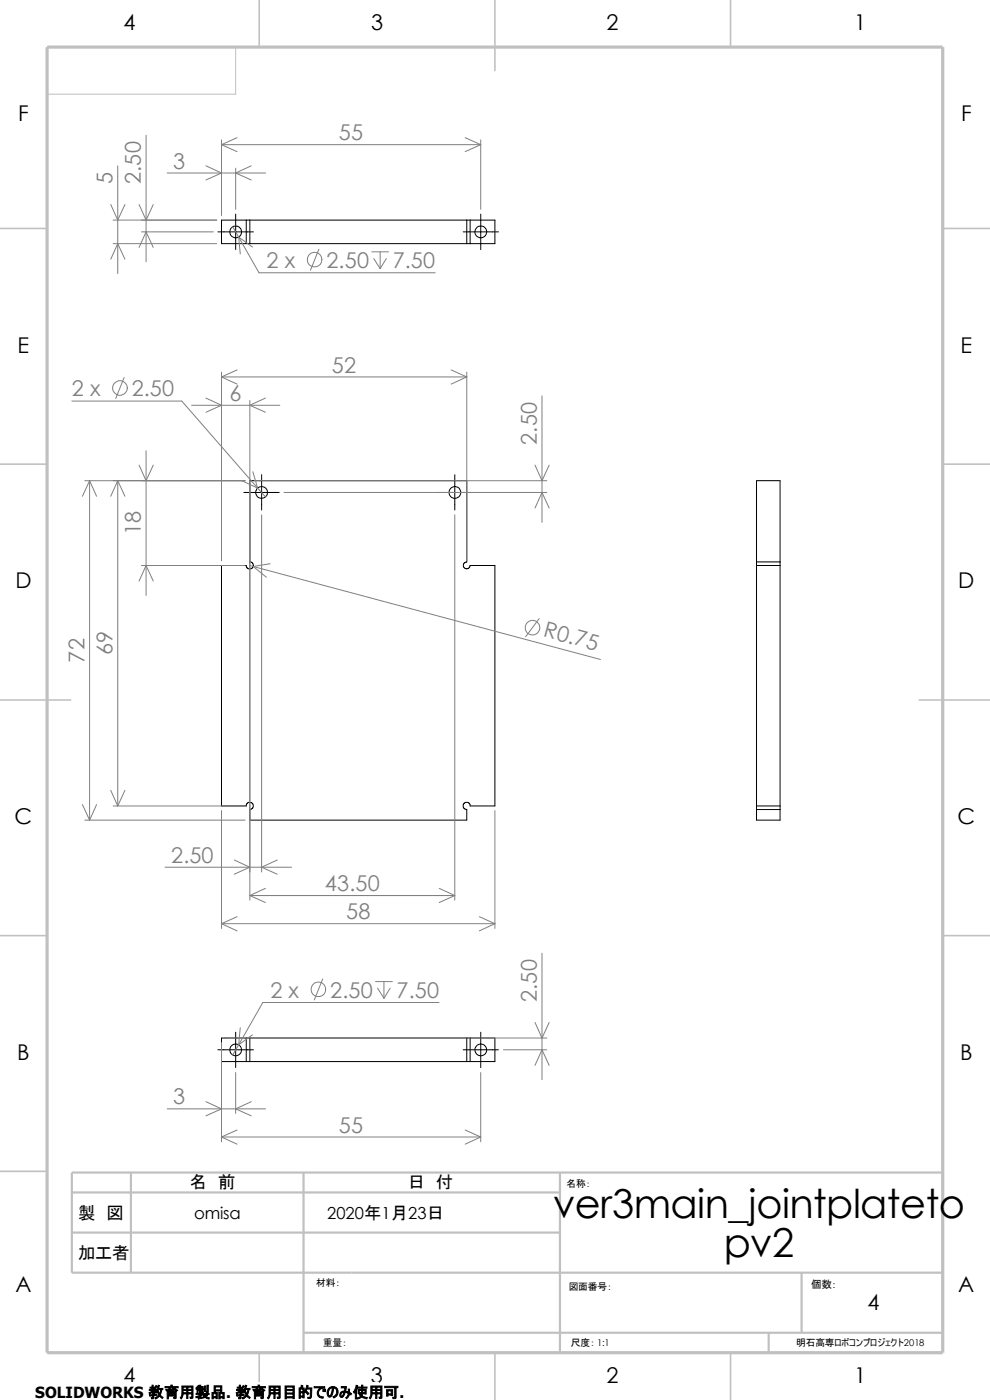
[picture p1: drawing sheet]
<svg xmlns="http://www.w3.org/2000/svg" width="210mm" height="297mm" viewBox="0 0 210 297" stroke-linecap="round" stroke-linejoin="round" font-family="sans-serif">
<path d="M50 10v10h-40" fill="none" stroke="#c0c0c0" stroke-width=".21"/>
<g fill="none" stroke="#c0c0c0" stroke-width=".34">
<path d="M55 0v10M105 0v15M155 0v10M0 48.5h10M200 48.5h10M0 98.5h10M200 98.5h10M0 148.5h15M195 148.5h15M0 198.5h10M200 198.5h10M0 248.5h10"/>
<path d="M55 287v10M105 287v10M155 287v10"/>
</g>
<path d="M15.2 253h103.6M27.8 248.8v21.2M64.4 248.8v38.2M118.8 248.8v38.2M200 248.8h-184.8v21.2h184.8M15.2 261.5h103.6M170.1 270v12.7M64.4 282.7h135.6M163.1 282.7v4.3" fill="none" stroke="#c0c0c0" stroke-width=".47"/>
<path d="M10 10h190v277h-190z" fill="none" stroke="#c0c0c0" stroke-width=".68" stroke-linecap="butt"/>
<g fill="none" stroke="#000" stroke-width=".21">
<path d="M46.2 49.2h7.6M50 45.4v7.6M52.2 51.7h.8M52.2 46.7h.8M52.2 46.7h-5.2v5h5.2M52.2 46.7v5M53 51.7h46M53 46.7v5M53 46.7h46M98.3 49.2h7.4M99 51.7h.7M99 46.7h.7"/>
<path d="M99 46.7v5M99.7 46.7h5.3v5h-5.3M99.7 46.7v5M102 45.4v7.6M51.7 104.5h7.5M55.5 100.7v7.5M92.8 104.5h7.4M96.5 100.7v7.5M99 119.2v-17.2h-46v17.2l.3 .1 .4 .3v.7l-.4 .3-.3 .1-.6-.3-.2-.4h-5.2v51h5.2l.1-.4 .3-.3h.7l.4 .3v.6l-.2 .4-.5 .1v2.3h46v-2.3l-.5-.1-.2-.4v-.6l.3-.3h.8l.3 .3v.4h5.3v-51h-5.3l-.2 .5-.5 .2-.5-.2-.2-.3 .2-.8 .5-.1M160.5 119.2v.8M160.5 119.2v-17.2h5v17.2M160.5 120v51"/>
<path d="M160.5 120h5M160.5 119.2h5M165.5 119.2v.8M165.5 120v51M160.5 171v.7M160.5 171h5M160.5 171.7v2.3h5v-2.3M160.5 171.7h5M165.5 171v.7M50 219v7.5M102 219v7.5M46.2 222.7h7.6"/>
<path d="M52.2 220.2h.8M52.2 225.2h.8M52.2 220.2v5M52.2 220.2h-5.2v5h5.2M53 220.2v5M53 220.2h46M53 225.2h46M98.3 222.7h7.4M99 220.2h.7M99 225.2h.7M99 220.2v5M99.7 220.2v5"/>
<path d="M99.7 220.2h5.3v5h-5.3"/>
<circle cx="50" cy="49.2" r="1.27"/>
<circle cx="102" cy="49.2" r="1.26"/>
<circle cx="55.5" cy="104.5" r="1.26"/>
<circle cx="96.5" cy="104.5" r="1.24"/>
<circle cx="50" cy="222.7" r="1.26"/>
<circle cx="102" cy="222.7" r="1.24"/>
</g>
<g fill="none" stroke="#808080" stroke-width=".21">
<path d="M25 35.2v22.8M31 28.7v26.8M35.5 36.7h20.8M43.7 35.2l3.3 1.5-3.3 1.5M47 29.7v16M47 30.7l3.3 1.5M47 30.7h55M50 35.7v8.7M50.3 29.2l-3.3 1.5M53.3 35.2l-3.3 1.5 3.3 1.5M98.7 29.2l3.3 1.5M102 29.7v14.7"/>
<path d="M102 30.7l-3.3 1.5M23.5 55l1.5-3.3 1.5 3.3M23.5 43.4l1.5 3.3 1.5-3.3M24 46.7h22M24 51.7h22M29.5 52.5l1.5-3.3 1.5 3.3M29.5 43.4l1.5 3.3 1.5-3.3M30 49.2h15.3M49.4 48.1l1.2 2.2M50.6 50.3l4.3 7.6h37.4M50.6 50.3l3 2.1M50.6 50.3l.4 3.6"/>
<path d="M67.6 52.9l-1.7 4.4M78.9 53.4h3.5M79.3 54.9l1.3 2.1M80.6 53.4v3.6M82 54.9l-1.4 2.1M47 79v40M47 80l3.3 1.5M47 80h52M50.3 78.5l-3.3 1.5M95.7 78.5l3.3 1.5M99 79v40M99 80l-3.3 1.5"/>
<path d="M15.2 85.1h23.4l16.1 18.4M26.3 80.1l-1.7 4.4M29.5 98.7l1.5 3.3 1.5-3.3M31 95.6v30.7M40.6 86h18.8M43.7 84.5l3.3 1.5-3.3 1.5M53 85v106M56.3 84.5l-3.3 1.5 3.3 1.5M113.5 98.7l1.5 3.3 1.5-3.3M115 84v26.8M18 102h34M19 102l-1.5 3.3"/>
<path d="M19 102l1.5 3.3M19 102v72M25 102l-1.5 3.3M25 102v69M25 102l1.5 3.3M30 120h22M51.4 102l3.3 1.5M53 120l.7 .2M53.6 100.1l1.1 3.4M54 102h62M54.7 103.5l1.6 1.9M55.5 109.2v75.8"/>
<path d="M57.3 119.6l-3.6 .6M60.2 104.5h55.8M96.5 109.2v81.8M113.5 107.8l1.5-3.3 1.5 3.3M29.5 123.3l1.5-3.3 1.5 3.3M53.7 120.2l73.7 19.7M53.7 120.2l2.8 2.3M114.4 131.2l-2.9 3.9M17.5 170.7l1.5 3.3M18 174h34M20.5 170.7l-1.5 3.3M23.5 167.7l1.5 3.3"/>
<path d="M24 171h28M26.5 167.7l-1.5 3.3M47 172v25M105 172v25M35 184h26.8M47 196h58M47 196l3.3 1.5M49.7 182.5l3.3 1.5-3.3 1.5M50.3 194.5l-3.3 1.5M53 190h43.5M53 190l3.3 1.5M56.3 188.5l-3.3 1.5"/>
<path d="M58.8 182.5l-3.3 1.5 3.3 1.5M93.2 188.5l3.3 1.5M96.5 190l-3.3 1.5M101.7 194.5l3.3 1.5M105 196l-3.3 1.5M51 218l-.4 3.7M53.6 219.5l-3 2.2M68.5 207.7l-1.8 4.4M79.7 208.2h3.5M80.1 209.6l1.3 2.2M81.4 208.2v3.6M82.8 209.6l-1.4 2.2"/>
<path d="M93.1 212.7h-37.3l-5.2 9M113.5 216.9l1.5 3.3 1.5-3.3M115 202.2v26.9M35.5 235.2h20.8M43.7 233.7l3.3 1.5-3.3 1.5M47 221.2v21M48 220.2h68M50 227.5v8.7M50.3 239.7l-3.3 1.5M50.6 221.7l-1.2 2.1M53.3 233.7l-3.3 1.5 3.3 1.5M98.7 239.7l3.3 1.5"/>
<path d="M102 227.5v14.7M106.8 222.7h9.2M113.5 226l1.5-3.3 1.5 3.3M47 241.2l3.3 1.5M47 241.2h55M102 241.2l-3.3 1.5"/>
<circle cx="66.7" cy="55.1" r="1.56"/>
<circle cx="25.5" cy="82.3" r="1.55"/>
<circle cx="113" cy="133.2" r="1.57"/>
<circle cx="67.5" cy="209.9" r="1.56"/>
</g>
<path d="M7.5 293.2h72.9v3.8h-72.9z" fill="#fff"/>
<g font-size="8.5">
<text x="117.3" y="258.5">ver3main_jointplateto</text>
<text x="153.5" y="266.6">pv2</text>
</g>
<g font-size="4.6">
<text x="26.2" y="6.3">4</text>
<text x="78.7" y="6.3">3</text>
<text x="128.7" y="6.3">2</text>
<text x="181.2" y="6.3">1</text>
<text x="3.9" y="25.6">F</text>
<text x="203.9" y="25.6">F</text>
<text x="3.7" y="74.8">E</text>
<text x="203.8" y="74.8">E</text>
<text x="3.3" y="124.8">D</text>
<text x="203.2" y="124.8">D</text>
<text x="3.1" y="174.8">C</text>
<text x="203.1" y="174.8">C</text>
<text x="3.6" y="224.8">B</text>
<text x="203.7" y="224.8">B</text>
<text x="3.3" y="274.1">A</text>
<text x="203.3" y="274.1">A</text>
<text x="184" y="277.9">4</text>
<text x="26.2" y="293.3">4</text>
<text x="78.7" y="293.3">3</text>
<text x="128.7" y="293.3">2</text>
<text x="181.2" y="293.3">1</text>
</g>
<g font-size="4.6" fill="#808080">
<text x="71.9" y="29.8">55</text>
<text x="36.8" y="35.8">3</text>
<text x="23.9" y="39.1" transform="rotate(-90 23.9 39.1)">5</text>
<text x="29.9" y="39.1" transform="rotate(-90 29.9 39.1)">2.50</text>
<text x="56.6" y="56.9">2 x</text>
<text x="69.3" y="56.9">2.50</text>
<text x="83.3" y="56.9">7.50</text>
<text x="70.4" y="79">52</text>
<text x="15.2" y="84.1">2 x</text>
<text x="27.9" y="84.1">2.50</text>
<text x="48.7" y="85">6</text>
<text x="113.9" y="94.3" transform="rotate(-90 113.9 94.3)">2.50</text>
<text x="29.9" y="113.6" transform="rotate(-90 29.9 113.6)">18</text>
<text x="115.1" y="135" transform="rotate(15 115.1 135)">R0.75</text>
<text x="17.9" y="140.6" transform="rotate(-90 17.9 140.6)">72</text>
<text x="23.9" y="139" transform="rotate(-90 23.9 139)">69</text>
<text x="36.3" y="183">2.50</text>
<text x="68.9" y="189.1">43.50</text>
<text x="73.4" y="195">58</text>
<text x="57.4" y="211.7">2 x</text>
<text x="70.1" y="211.7">2.50</text>
<text x="84.1" y="211.7">7.50</text>
<text x="113.9" y="212.6" transform="rotate(-90 113.9 212.6)">2.50</text>
<text x="36.8" y="234.3">3</text>
<text x="71.9" y="240.3">55</text>
</g>
<g font-size="3.7">
<text x="40.3" y="252">名　前</text>
<text x="86.5" y="252">日　付</text>
<text x="16.6" y="258.6">製　図</text>
<text x="16.6" y="267.1">加工者</text>
</g>
<g font-size="3.5">
<text x="41.2" y="258.6">omisa</text>
<text x="69.4" y="258.6">2020年 月23日</text>
<text x="80.9" y="258.6">1</text>
</g>
<text font-size="3.3" x="7.5" y="296.5">SOLIDWORKS 教育用製品. 教育用目的でのみ使用可.</text>
<text font-size="2.2" x="172.1" y="273.2">個数：</text>
<g font-size="2.1">
<text x="120.2" y="251.9">名称：</text>
<text x="67.1" y="272.9">材料：</text>
<text x="120.6" y="273.6">図面番号：</text>
<text x="68.5" y="285.6">重量：</text>
<text x="121.1" y="285.6">尺度： 1:1</text>
<text x="168.9" y="285.6">明石高専ロボコンプロジェクト2018</text>
</g>
</svg>
